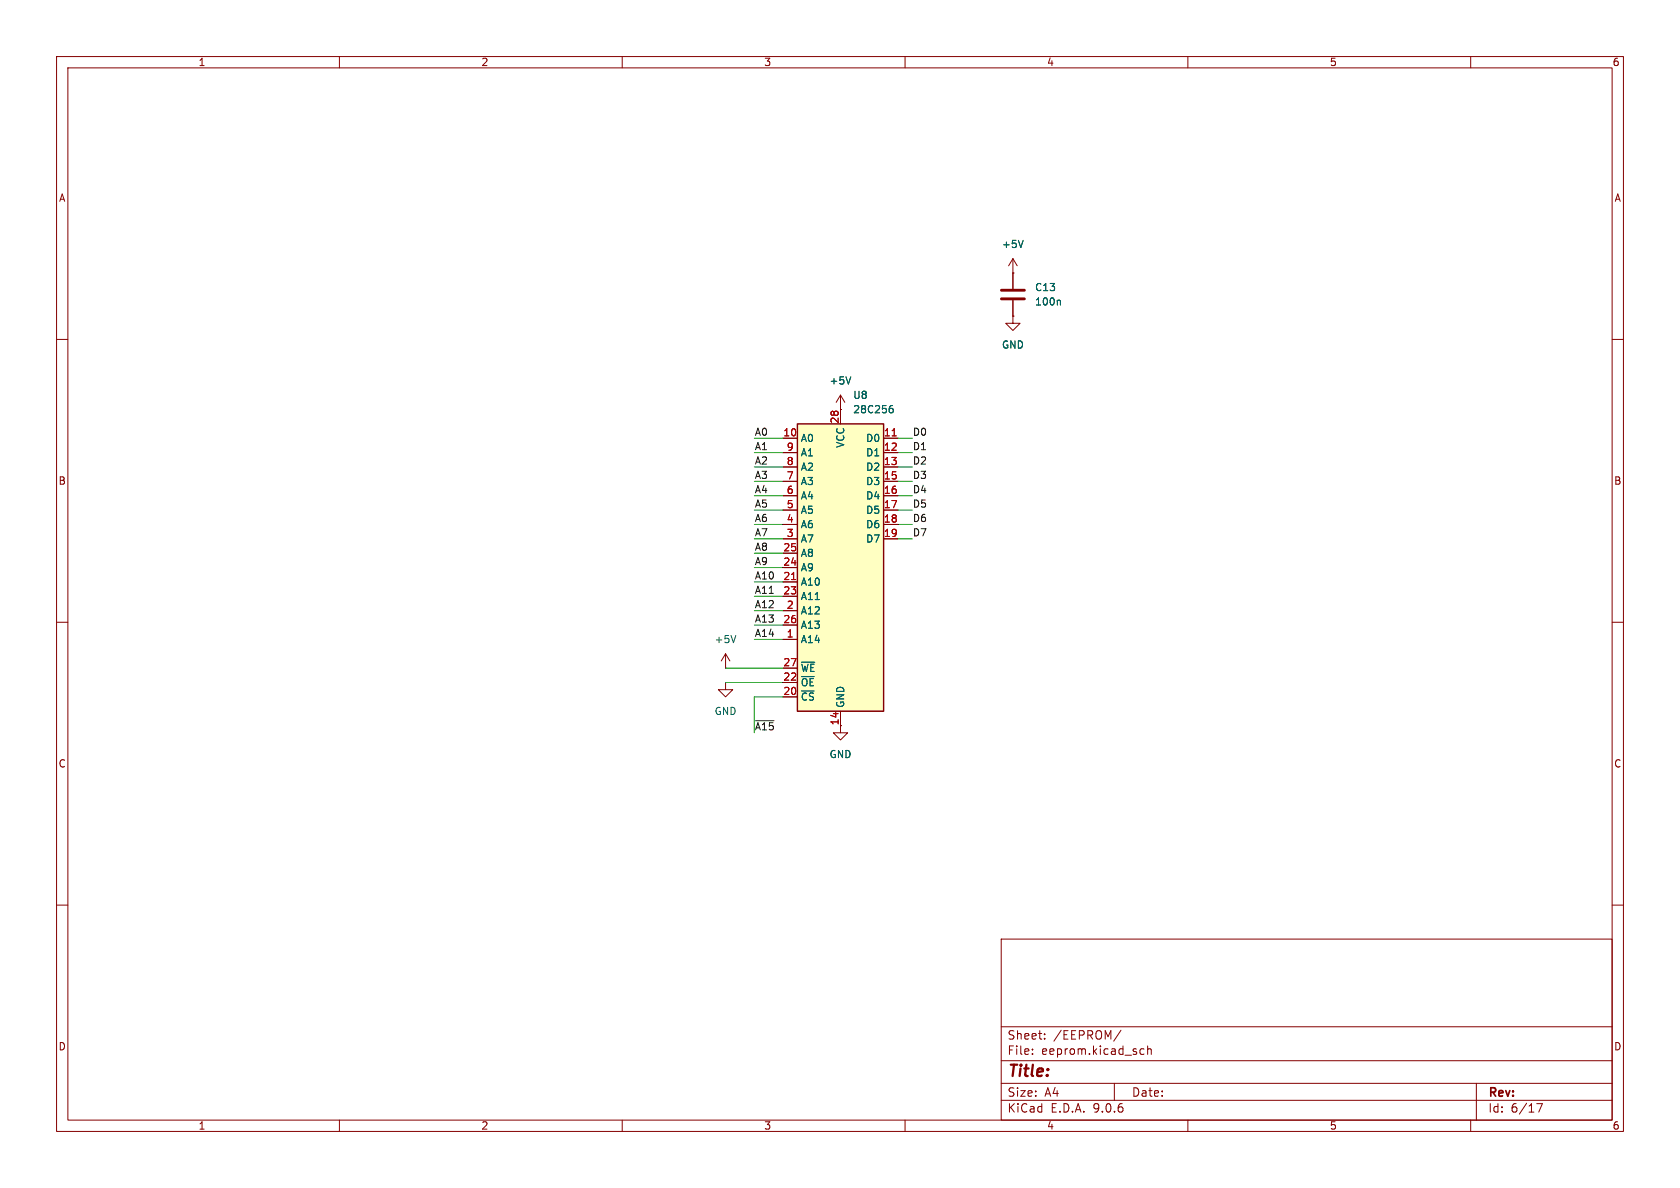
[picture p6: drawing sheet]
<svg xmlns="http://www.w3.org/2000/svg" width="297mm" height="210mm" viewBox="0 0 297 210" stroke-linecap="round" stroke-linejoin="round" font-family="sans-serif">
<g fill="none" stroke="#840000" stroke-width=".18">
<path d="M10 10h277v190h-277zM12 12h273v186h-273zM60 10v2M110 10v2M160 10v2M210 10v2M260 10v2M179.1 48.3h.1M179.1 55.9v1.3h1.2l-1.2 1.2-1.3-1.2h1.3M179.1 55.9h.1M179.1 45.7l-.8 1.3M179.1 45.7l.7 1.3"/>
<path d="M179.1 45.7v5.4M179.1 53.1v2.8M10 60h2M148.6 72.4h.1M148.6 69.9l-.8 1.2M148.6 69.9l.8 1.2M148.6 69.9v2.5M285 60h2M10 110h2M128.3 118.1h.1M128.3 115.6l-.8 1.2M128.3 115.6l.7 1.2"/>
<path d="M128.3 115.6v2.5M285 110h2M10 160h2M177 166h108v32h-108zM285 160h2M60 198v2M110 198v2M160 198v2M177 194.5h108M177 191.5h108M177 187.5h108M177 181.5h108"/>
<path d="M182.5 186.3v.1M182.5 185.5v.1M184.7 183.6v.1M184.7 182.8v.1M197 191.5v3M198.2 182.1l-1.3 2M201.6 186.3l.2 .1 .4-.1M202.2 185.5l-.4-.1-.2 .1M202.9 185.5l.2-.1 .4 .1v.9M202.9 184.9v1.5M210 198v2M260 198v2"/>
<path d="M261 191.5v6.5M271.7 195.1h1l-.7 1.5"/>
</g>
<path d="M180.9 42.5l-.4 1.3M187.3 53.1l.2 .2v.6M150.4 66.6l-.4 1.3M130.1 112.3l-.4 1.3" fill="none" stroke="#006464" stroke-width=".18"/>
<path d="M177 51.3h4.1M177 52.8h4.1" fill="none" stroke="#840000" stroke-width=".51"/>
<path d="M141 74.9h15.2v50.8h-15.2z" fill="#ffffc2"/>
<path d="M141 74.9h15.2v50.8h-15.2z" fill="none" stroke="#840000" stroke-width=".25"/>
<g fill="none" stroke="#840000" stroke-width=".18">
<path d="M179.1 55.9h.1M179.1 48.3h.1M179.1 48.3v2.8M179.1 53.1v2.8M138.4 77.5h2.6M148.6 72.4h.1M148.6 72.4v2.5M156.2 77.5h2.5M138.4 80h2.6M138.4 82.6h2.6M138.4 85.1h2.6M138.4 87.6h2.6"/>
<path d="M138.4 90.2h2.6M138.4 92.7h2.6M138.4 95.3h2.6M138.4 97.8h2.6M156.2 80h2.5M156.2 82.6h2.5M156.2 85.1h2.5M156.2 87.6h2.5M156.2 90.2h2.5M156.2 92.7h2.5M156.2 95.3h2.5M138.4 100.3h2.6"/>
<path d="M138.4 102.9h2.6M138.4 105.4h2.6M138.4 108h2.6M138.4 110.5h2.6M138.4 113h2.6M138.4 118.1h2.6M128.3 120.7v1.2h1.2l-1.2 1.3-1.3-1.3h1.3M128.3 120.7h.1M138.4 120.7h2.6M138.4 123.2h2.6M148.6 125.7v3.8h1.3l-1.3 1.3-1.3-1.3h1.3"/>
</g>
<path d="M157.7 77.1h.7M139.9 102.5h.8" fill="none" stroke="#a90000" stroke-width=".18"/>
<path d="M180.9 42.5l-.4 1.3M187.3 53.1l.2 .2v.6M150.4 66.6l-.4 1.3M157.4 72.2h.3l.2 .2v.4l-.5 .2M157.8 71.7l-.4 .1M141.7 117.1h2.4" fill="none" stroke="#006464" stroke-width=".18"/>
<path d="M133.6 127.4h3.2" fill="none" stroke="#0f0f0f" stroke-width=".18"/>
<g fill="none" stroke="#009600" stroke-width=".18">
<path d="M133.3 77.5h5.1M158.7 77.5h2.6M133.3 80h5.1M133.3 97.8h5.1M133.3 82.6h5.1M133.3 85.1h5.1M133.3 87.6h5.1M133.3 90.2h5.1M133.3 92.7h5.1M133.3 95.3h5.1M158.7 80h2.6M158.7 82.6h2.6"/>
<path d="M158.7 85.1h2.6M158.7 87.6h2.6M158.7 90.2h2.6M158.7 92.7h2.6M158.7 95.3h2.6M128.3 118.1h10.1M133.3 110.5h5.1M133.3 113h5.1M133.3 102.9h5.1M133.3 100.3h5.1M133.3 105.4h5.1M133.3 108h5.1"/>
<path d="M128.3 120.7h10.1M138.4 123.2h-5.1v6.3"/>
</g>
<text font-size="2.8" fill="#840000" x="178" y="190.9">Title:</text>
<g font-size="2.1" fill="#840000">
<text x="178" y="184">Sheet:</text>
<text x="186.2" y="184">/EEPROM/</text>
<text x="178" y="186.7">File:</text>
<text x="184.1" y="186.7">eeprom.kicad_sch</text>
<text x="178" y="196.9">KiCad</text>
<text x="178" y="194.1">Size:</text>
<text x="184.7" y="194.1">A4</text>
<text x="185.7" y="196.9">E.D.A.</text>
<text x="193.3" y="196.9">9.0.6</text>
<text x="200" y="194.1">Date:</text>
<text x="263" y="194.3">Rev:</text>
<text x="263" y="196.9">Id:</text>
<text x="267.1" y="196.9">6/17</text>
</g>
<g font-size="1.8" fill="#840000">
<text x="35" y="11.9">1</text>
<text x="85" y="11.9">2</text>
<text x="135" y="11.9">3</text>
<text x="185" y="11.9">4</text>
<text x="235" y="11.9">5</text>
<text x="285" y="11.9">6</text>
<text x="10.3" y="35.9">A</text>
<text x="285.3" y="35.9">A</text>
<text x="10.3" y="85.9">B</text>
<text x="285.3" y="85.9">B</text>
<text x="10.3" y="135.9">C</text>
<text x="285.3" y="135.9">C</text>
<text x="10.3" y="185.9">D</text>
<text x="285.3" y="185.9">D</text>
<text x="35" y="199.9">1</text>
<text x="85" y="199.9">2</text>
<text x="135" y="199.9">3</text>
<text x="185" y="199.9">4</text>
<text x="235" y="199.9">5</text>
<text x="285" y="199.9">6</text>
</g>
<g font-size="1.8" fill="#006464">
<text x="177" y="44">+5V</text>
<text x="182.9" y="51.7">C13</text>
<text x="182.9" y="54.2">100n</text>
<text x="177" y="61.8">GND</text>
<text x="146.6" y="68.2">+5V</text>
<text x="150.7" y="70.7">U8</text>
<text x="150.7" y="73.3">28C256</text>
<text x="141.5" y="78.3">A0</text>
<text x="141.5" y="80.9">A1</text>
<text x="141.5" y="83.4">A2</text>
<text x="149.5" y="79.3" transform="rotate(-90 149.5 79.3)">VCC</text>
<text x="153" y="78.3">D0</text>
<text x="153" y="80.9">D1</text>
<text x="153" y="83.4">D2</text>
<text x="141.5" y="86">A3</text>
<text x="141.5" y="88.5">A4</text>
<text x="153" y="86">D3</text>
<text x="153" y="88.5">D4</text>
<text x="141.5" y="91">A5</text>
<text x="141.5" y="93.6">A6</text>
<text x="153" y="91">D5</text>
<text x="153" y="93.6">D6</text>
<text x="141.5" y="96.1">A7</text>
<text x="141.5" y="98.7">A8</text>
<text x="141.5" y="101.2">A9</text>
<text x="153" y="96.1">D7</text>
<text x="141.5" y="103.7">A10</text>
<text x="141.5" y="106.3">A11</text>
<text x="126.2" y="113.9">+5V</text>
<text x="141.5" y="108.8">A12</text>
<text x="141.5" y="111.4">A13</text>
<text x="141.5" y="113.9">A14</text>
<text x="141.5" y="119">~{WE}</text>
<text x="141.5" y="121.5">~{OE}</text>
<text x="141.5" y="124.1">~{CS}</text>
<text x="149.5" y="125.2" transform="rotate(-90 149.5 125.2)">GND</text>
<text x="126.2" y="126.6">GND</text>
<text x="146.6" y="134.2">GND</text>
</g>
<g font-size="1.8" fill="#0f0f0f">
<text x="133.3" y="77.1">A0</text>
<text x="161.3" y="77.1">D0</text>
<text x="133.3" y="82.2">A2</text>
<text x="133.3" y="79.7">A1</text>
<text x="161.3" y="82.2">D2</text>
<text x="161.3" y="79.7">D1</text>
<text x="133.3" y="87.3">A4</text>
<text x="133.3" y="89.8">A5</text>
<text x="133.3" y="84.7">A3</text>
<text x="161.3" y="87.3">D4</text>
<text x="161.3" y="89.8">D5</text>
<text x="161.3" y="84.7">D3</text>
<text x="133.3" y="94.9">A7</text>
<text x="133.3" y="92.4">A6</text>
<text x="161.3" y="94.9">D7</text>
<text x="161.3" y="92.4">D6</text>
<text x="133.3" y="97.4">A8</text>
<text x="133.3" y="100">A9</text>
<text x="133.3" y="107.6">A12</text>
<text x="133.3" y="105.1">A11</text>
<text x="133.3" y="102.5">A10</text>
<text x="133.3" y="112.7">A14</text>
<text x="133.3" y="110.1">A13</text>
<text x="133.3" y="129.2">~{A15}</text>
</g>
<g font-size="1.8" fill="#a90000">
<text x="138.4" y="77.2">10</text>
<text x="148.3" y="75" transform="rotate(-90 148.3 75)">28</text>
<text x="156.2" y="77.2">11</text>
<text x="139" y="79.8">9</text>
<text x="139" y="82.3">8</text>
<text x="156.2" y="79.8">12</text>
<text x="156.2" y="82.3">13</text>
<text x="139" y="84.8">7</text>
<text x="139" y="87.4">6</text>
<text x="139" y="89.9">5</text>
<text x="156.2" y="84.8">15</text>
<text x="156.2" y="87.4">16</text>
<text x="156.2" y="89.9">17</text>
<text x="139" y="92.5">4</text>
<text x="139" y="95">3</text>
<text x="156.2" y="92.5">18</text>
<text x="156.2" y="95">19</text>
<text x="138.4" y="97.5">25</text>
<text x="138.4" y="100.1">24</text>
<text x="138.4" y="102.6">21</text>
<text x="138.4" y="105.2">23</text>
<text x="139" y="107.7">2</text>
<text x="138.4" y="110.2">26</text>
<text x="139" y="112.8">1</text>
<text x="138.4" y="117.9">27</text>
<text x="138.4" y="120.4">22</text>
<text x="138.4" y="122.9">20</text>
<text x="148.3" y="128.3" transform="rotate(-90 148.3 128.3)">14</text>
</g>
</svg>
